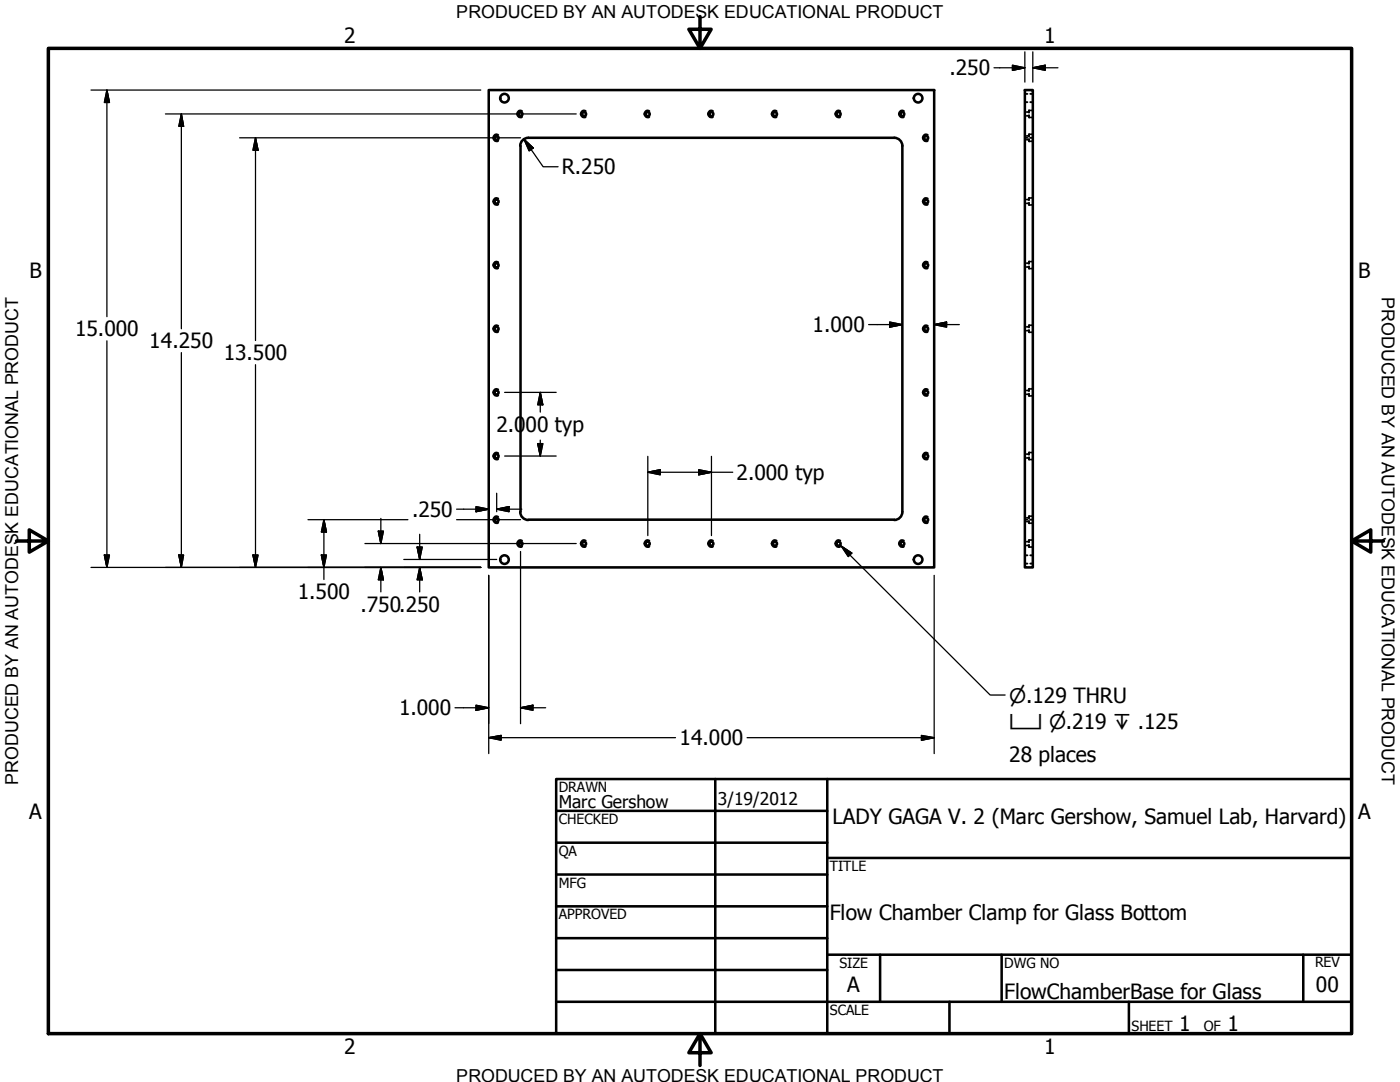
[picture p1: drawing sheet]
<svg xmlns="http://www.w3.org/2000/svg" width="279mm" height="216mm" viewBox="0 0 279 216" stroke-linecap="round" stroke-linejoin="round" font-family="sans-serif">
<!-- layer: Visible (ANSI) -->
<g fill="none" stroke="#000" stroke-width=".51">
<path d="M97.5 18h88.9v95.2h-88.9zM204.5 18h1.6v95.2h-1.6zM103.9 29.1v73M105.4 27.5a1.62 1.62 0 0 0-1.6 1.6M105.5 27.5h73M178.5 27.5a1.62 1.62 0 0 1 1.6 1.6M180.1 29.1v73a1.62 1.62 0 0 1-1.6 1.7M103.8 102.1a1.62 1.62 0 0 0 1.6 1.7M105.5 103.7h73"/>
<circle cx="100.7" cy="19.6" r=".86"/>
<circle cx="183.2" cy="19.6" r=".86"/>
<circle cx="99.1" cy="27.5" r=".41"/>
<circle cx="103.9" cy="22.8" r=".41"/>
<circle cx="116.6" cy="22.8" r=".41"/>
<circle cx="129.3" cy="22.8" r=".41"/>
<circle cx="142" cy="22.8" r=".41"/>
<circle cx="154.7" cy="22.8" r=".41"/>
<circle cx="167.4" cy="22.8" r=".41"/>
<circle cx="180.1" cy="22.8" r=".41"/>
<circle cx="184.8" cy="27.5" r=".41"/>
<circle cx="99.1" cy="40.2" r=".41"/>
<circle cx="99.1" cy="52.9" r=".41"/>
<circle cx="184.8" cy="52.9" r=".41"/>
<circle cx="184.8" cy="40.2" r=".41"/>
<circle cx="99.1" cy="65.6" r=".41"/>
<circle cx="99.1" cy="78.3" r=".41"/>
<circle cx="184.8" cy="78.3" r=".41"/>
<circle cx="184.8" cy="65.6" r=".41"/>
<circle cx="99.1" cy="91" r=".41"/>
<circle cx="184.8" cy="91" r=".41"/>
<circle cx="99.1" cy="103.7" r=".41"/>
<circle cx="100.7" cy="111.7" r=".86"/>
<circle cx="103.9" cy="108.5" r=".41"/>
<circle cx="116.6" cy="108.5" r=".41"/>
<circle cx="129.3" cy="108.5" r=".41"/>
<circle cx="142" cy="108.5" r=".41"/>
<circle cx="154.7" cy="108.5" r=".41"/>
<circle cx="167.4" cy="108.5" r=".41"/>
<circle cx="180.1" cy="108.5" r=".41"/>
<circle cx="183.2" cy="111.7" r=".86"/>
<circle cx="184.8" cy="103.7" r=".41"/>
</g>
<!-- layer: Hidden (ANSI) -->
<g fill="none" stroke="#000" stroke-width=".38">
<path d="M204.5 18.7h.5M205.6 18.7h.5M99.4 26.9a.67 .67 0 0 0-1 .6 .67 .67 0 0 0 1 .6M99.4 39.6a.67 .67 0 0 0-1 .6 .67 .67 0 0 0 1 .6M104.2 22.2a.67 .67 0 0 0-1 .5 .67 .67 0 0 0 1 .6M116.9 22.2a.67 .67 0 0 0-1 .5 .67 .67 0 0 0 1 .6M129.6 22.2a.67 .67 0 0 0-1 .5 .67 .67 0 0 0 1 .6M142.3 22.2a.67 .67 0 0 0-1 .5 .67 .67 0 0 0 1 .6M155 22.2a.67 .67 0 0 0-1 .5 .67 .67 0 0 0 1 .6M167.7 22.2a.67 .67 0 0 0-1 .5 .67 .67 0 0 0 1 .6M180.4 22.2a.67 .67 0 0 0-1 .5 .67 .67 0 0 0 1 .6M185.2 39.6a.67 .67 0 0 0-1 .6 .67 .67 0 0 0 1 .6"/>
<path d="M185.2 26.9a.67 .67 0 0 0-1 .6 .67 .67 0 0 0 1 .6M204.5 27.5h.5M204.5 22.4h.3M204.5 23.1h.3M204.5 39.8h.3M204.5 27.1h.3M204.5 27.9h.3M204.5 20.4h.5M205 22.4h.4M205 23.1h.4M205 39.8h.4M205 27.1h.4"/>
<path d="M205 27.9h.4M205.4 23v.4h.2M205.4 27.7v.5h.2M205.6 22h-.2v.5M205.6 39.5h-.2v.4M205.6 26.8h-.2v.4M205.6 27.5h.5M205.6 20.4h.5M205.9 22h.2M205.9 23.4h.2M205.9 39.5h.2M205.9 26.8h.2"/>
<path d="M205.9 28.2h.2M99.4 52.3a.67 .67 0 0 0-1 .6 .67 .67 0 0 0 1 .6M185.2 52.3a.67 .67 0 0 0-1 .6 .67 .67 0 0 0 1 .6M204.5 52.5h.3M204.5 53.3h.3M204.5 40.6h.3M205 52.5h.4M205 53.3h.4M205 40.6h.4M205.4 53.1v.5h.2M205.4 40.4v.5h.2M205.6 52.2h-.2v.4"/>
<path d="M205.9 52.2h.2M205.9 53.6h.2M205.9 40.9h.2M99.4 65a.67 .67 0 0 0-1 .6 .67 .67 0 0 0 1 .6M99.4 77.7a.67 .67 0 0 0-1 .6 .67 .67 0 0 0 1 .6M185.2 77.7a.67 .67 0 0 0-1.1 .6 .67 .67 0 0 0 1.1 .6M185.2 65a.67 .67 0 0 0-1 .6 .67 .67 0 0 0 1 .6M204.5 77.9h.3M204.5 78.7h.3M204.5 65.2h.3M204.5 66h.3M205 77.9h.4"/>
<path d="M205 78.7h.4M205 65.2h.4M205 66h.4M205.4 78.5v.5h.2M205.4 65.8v.5h.2M205.6 77.6h-.2v.4M205.6 64.9h-.2v.4M205.9 77.6h.2M205.9 79h.2M205.9 64.9h.2M205.9 66.3h.2M99.4 90.4a.67 .67 0 0 0-1 .6 .67 .67 0 0 0 1 .6"/>
<path d="M185.2 90.4a.67 .67 0 0 0-1 .6 .67 .67 0 0 0 1 .6M204.5 90.6h.3M204.5 91.4h.3M205 90.6h.4M205 91.4h.4M205.4 91.2v.5h.2M205.6 90.3h-.2v.4M205.9 90.3h.2M205.9 91.7h.2M99.4 103.1a.67 .67 0 0 0-1 .6 .67 .67 0 0 0 1 .6M104.2 107.9a.67 .67 0 0 0-1 .6 .67 .67 0 0 0 1 .5M116.9 107.9a.67 .67 0 0 0-1 .6 .67 .67 0 0 0 1 .5"/>
<path d="M129.6 107.9a.67 .67 0 0 0-1 .6 .67 .67 0 0 0 1 .5M142.3 107.9a.67 .67 0 0 0-1 .6 .67 .67 0 0 0 1 .5M155 107.9a.67 .67 0 0 0-1 .6 .67 .67 0 0 0 1 .5M167.7 107.9a.67 .67 0 0 0-1 .6 .67 .67 0 0 0 1 .5M180.4 107.9a.67 .67 0 0 0-1 .6 .67 .67 0 0 0 1 .5M185.2 103.1a.67 .67 0 0 0-1 .6 .67 .67 0 0 0 1 .6M204.5 103.7h.5M204.5 108.1h.3M204.5 108.8h.3M204.5 103.3h.3M204.5 104.1h.3M204.5 112.5h.5"/>
<path d="M204.5 110.8h.5M205 108.1h.4M205 108.8h.4M205 103.3h.4M205 104.1h.4M205.4 108.7v.5h.2M205.4 103.9v.5h.2M205.6 107.8h-.2v.4M205.6 103h-.2v.4M205.6 103.7h.5M205.6 112.5h.5M205.6 110.8h.5"/>
<path d="M205.9 107.8h.2M205.9 109.2h.2M205.9 103h.2M205.9 104.4h.2"/>
</g>
<!-- layer: Border (ANSI) -->
<path d="M9.7 9.7h260v196.5h-260zM139.7 3.3v6.4l-2.2-3.9h4.4l-2.2 3.9M3.3 107.9h6.4l-3.9-2.2v4.5l3.9-2.3M269.7 107.9l3.9 2.3v-4.5l-3.9 2.2h6.4M139.7 206.2l2.2 3.9h-4.4l2.2-3.9v6.4" fill="none" stroke="#000" stroke-width=".7"/>
<!-- layer: Title (ANSI) -->
<g fill="none" stroke="#000" stroke-width=".51">
<path d="M111 155.4h158.7v50.8h-158.7zM142.7 155.4v50.8M165.1 155.4v50.8M111 161.8h54.1M111 168.1h54.1M111 174.5h54.1M165.1 171.2h104.6M111 180.8h54.1M111 187.2h54.1M111 193.5h54.1M111 199.9h158.7M165.1 190.5h104.6"/>
<path d="M175.6 190.5v9.4M189.5 199.9v6.3M199.9 190.5v9.4M225.3 199.9v6.3M260.1 190.5v9.4"/>
</g>
<!-- layer: Dimension (ANSI) -->
<g fill="none" stroke="#000" stroke-width=".25">
<path d="M18.2 18h77.7M21.3 18l.5 2.4h-1zM21.3 18v45.2M198.4 13.5h6.1M202.1 13l2.4 .5-2.4 .5zM204.5 10.4v6M206.1 13.5l2.5-.5v1zM206.1 13.5h5M206.1 10.4v6M33 22.7h82M36.2 22.7l.4 2.5h-.9zM36.2 22.7v42.9"/>
<path d="M47.8 27.5h56.1M51 27.5l.5 2.5h-1zM51 27.5v40.4M104.6 27.8l1.8 1.7-.8 .6zM104.6 27.8l3.8 5.5h3M21.3 68v45.2M36.2 70.4v42.8M51 72.8v40.4M100.7 78.3h10.3M107.8 78.3l.5 2.5h-1zM107.8 78.3v3.9M173.4 64.8h6.7"/>
<path d="M177.5 64.3l2.6 .5-2.6 .5zM186.4 64.8l2.5-.5v1zM186.4 64.8h5.1M99.1 98.4v3.7M100.7 91h10.3M107.3 88.5h1l-.5 2.5zM107.8 87.8v3.2M129.3 94.2l2.5-.5v1zM129.3 94.2h16.9M129.3 91.1v15.8M139.4 93.7l2.6 .5-2.6 .5zM142 91.1v15.8"/>
<path d="M18.2 113.2h77.7M20.8 110.7h1l-.5 2.5zM35.7 110.7h.9l-.4 2.5zM50.5 110.7h1l-.5 2.5zM61.5 103.7h19.9M64.1 110.7h1.1l-.6 2.5zM64.6 103.7l.6 2.5h-1.1zM64.6 103.7v11.9M72.8 108.5h42.2M75.5 106h1l-.5 2.5zM76 113.2l.5 2.5h-1zM76 103.4v5.1"/>
<path d="M76 113.2v4.9M80.6 111.6h18.5M83.2 109.2h1.1l-.5 2.4zM83.8 113.2l.5 2.5h-1.1zM83.8 106.6v5M83.8 113.2v4.9M91.1 101.6h6.4M91.1 103.7h12.8M95 101.1l2.5 .5-2.5 .5zM97.5 114.8v35.6M99.1 101.6l2.5-.5v1zM99.1 101.6h5"/>
<path d="M103.9 110v34.4M186.4 114.8v35.6M90.8 141.2h6.7M95 140.7l2.5 .5-2.5 .5zM97.5 147.2l2.5-.5v1zM97.5 147.2h37.3M103.9 141.2l2.5-.5v1zM103.9 141.2h5M149.1 147.2h37.3M183.9 146.7l2.5 .5-2.5 .5z"/>
</g>
<g fill="#000" stroke="#000" stroke-width=".25">
<path d="M202.1 14l2.4-.5zM202.1 13l2.4 .5-2.4 .5zM206.1 13.5l2.5-.5zM206.1 13.5l2.5-.5v1zM21.3 18l.5 2.4zM21.3 18l.5 2.4h-1zM36.2 22.7l.4 2.5zM36.2 22.7l.4 2.5h-.9zM51 27.5l.5 2.5zM51 27.5l.5 2.5h-1zM104.6 27.8l1.8 1.7zM104.6 27.8l1.8 1.7-.8 .6z"/>
<path d="M177.5 65.3l2.6-.5zM177.5 64.3l2.6 .5-2.6 .5zM186.4 64.8l2.5-.5zM186.4 64.8l2.5-.5v1zM107.3 88.5l.5 2.5zM107.3 88.5h1l-.5 2.5zM107.8 78.3l.5 2.5zM107.8 78.3l.5 2.5h-1zM129.3 94.2l2.5-.5zM129.3 94.2l2.5-.5v1zM139.4 94.7l2.6-.5zM139.4 93.7l2.6 .5-2.6 .5z"/>
<path d="M20.8 110.7l.5 2.5zM20.8 110.7h1l-.5 2.5zM35.7 110.7l.5 2.5zM35.7 110.7h.9l-.4 2.5zM50.5 110.7l.5 2.5zM50.5 110.7h1l-.5 2.5zM64.1 110.7l.5 2.5zM64.1 110.7h1.1l-.6 2.5zM64.6 103.7l.6 2.5zM64.6 103.7l.6 2.5h-1.1zM75.5 106l.5 2.5zM75.5 106h1l-.5 2.5z"/>
<path d="M76 113.2l.5 2.5zM76 113.2l.5 2.5h-1zM83.2 109.2l.6 2.4zM83.2 109.2h1.1l-.5 2.4zM83.8 113.2l.5 2.5zM83.8 113.2l.5 2.5h-1.1zM95 102.1l2.5-.5zM95 101.1l2.5 .5-2.5 .5zM99.1 101.6l2.5-.5zM99.1 101.6l2.5-.5v1zM95 141.7l2.5-.5zM95 140.7l2.5 .5-2.5 .5z"/>
<path d="M97.5 147.2l2.5-.5zM97.5 147.2l2.5-.5v1zM103.9 141.2l2.5-.5zM103.9 141.2l2.5-.5v1zM183.9 147.7l2.5-.5zM183.9 146.7l2.5 .5-2.5 .5z"/>
</g>
<!-- layer: Symbol (ANSI) -->
<path d="M167.9 109l2.1 1.4-.7 .7zM167.9 109l29.7 29.7h3" fill="none" stroke="#000" stroke-width=".25"/>
<path d="M167.9 109l2.1 1.4zM167.9 109l2.1 1.4-.7 .7z" fill="#000" stroke="#000" stroke-width=".25"/>
<g font-size="4.2">
<text x="68.7" y="8.6">2</text>
<text x="208.4" y="8.6">1</text>
<text x="189.5" y="15">.250</text>
<text x="112.1" y="34.8">R.250</text>
<text x="5.9" y="55.5">B</text>
<text x="271.1" y="55.5">B</text>
<text x="15" y="67.1">15.000</text>
<text x="29.8" y="69.5">14.250</text>
<text x="44.6" y="71.9">13.500</text>
<text x="162.2" y="66.3">1.000</text>
<text x="99.1" y="86.2">2.0</text>
<text x="104.9" y="86.2">00 typ</text>
<text x="147" y="95.8">2.000 typ</text>
<text x="82.2" y="103.1">.250</text>
<text x="59.4" y="119.5">1.500</text>
<text x="71.9" y="122">.750.250</text>
<text x="79.6" y="142.7">1.000</text>
<text x="135.6" y="148.7">14.000</text>
<text x="201.4" y="152.1">28 places</text>
<text x="5.8" y="163.4">A</text>
<text x="166.1" y="164.5">LADY GAGA V. 2 (Marc Gershow, Samuel Lab, Harvard)</text>
<text x="271" y="163.4">A</text>
<text x="165.6" y="183.6">Flow Chamber Clamp for Glass Bottom</text>
<text x="169.1" y="198">A</text>
<text x="262.6" y="198">00</text>
<text x="200.4" y="199.3">FlowChamberBase for Glass</text>
<text x="235.3" y="205.7">1</text>
<text x="245" y="205.7">1</text>
<text x="68.7" y="210.3">2</text>
<text x="208.4" y="210.3">1</text>
</g>
<g font-size="4">
<text x="201.4" y="140.2">⌀.129 THRU</text>
<text x="201.4" y="145.5">⌴ ⌀.219 ↧ .125</text>
</g>
<g font-size="3.6">
<text x="91.1" y="3.6">PRODUCED BY AN AUTODESK EDUCATIONAL PRODUCT</text>
<text x="275.8" y="59.3" transform="rotate(90 275.8 59.3)">PRODUCED BY AN AUTODESK EDUCATIONAL PRODUCT</text>
<text x="3.6" y="156.6" transform="rotate(-90 3.6 156.6)">PRODUCED BY AN AUTODESK EDUCATIONAL PRODUCT</text>
<text x="91.1" y="215.9">PRODUCED BY AN AUTODESK EDUCATIONAL PRODUCT</text>
</g>
<g font-size="3.5">
<text x="111.5" y="161.2">Marc Gershow</text>
<text x="143.3" y="160.7">3/19/2012</text>
</g>
<g font-size="2.8">
<text x="111.5" y="158">DRAWN</text>
<text x="111.5" y="164.4">CHECKED</text>
<text x="111.5" y="170.8">QA</text>
<text x="165.6" y="173.7">TITLE</text>
<text x="111.5" y="177.1">MFG</text>
<text x="111.5" y="183.5">APPROVED</text>
<text x="167.5" y="193.1">SIZE</text>
<text x="200.4" y="193.1">DWG NO</text>
<text x="262.4" y="193">REV</text>
<text x="165.6" y="202.5">SCALE</text>
<text x="225.8" y="205.7">SHEET</text>
<text x="240.2" y="205.7">OF</text>
</g>
</svg>
